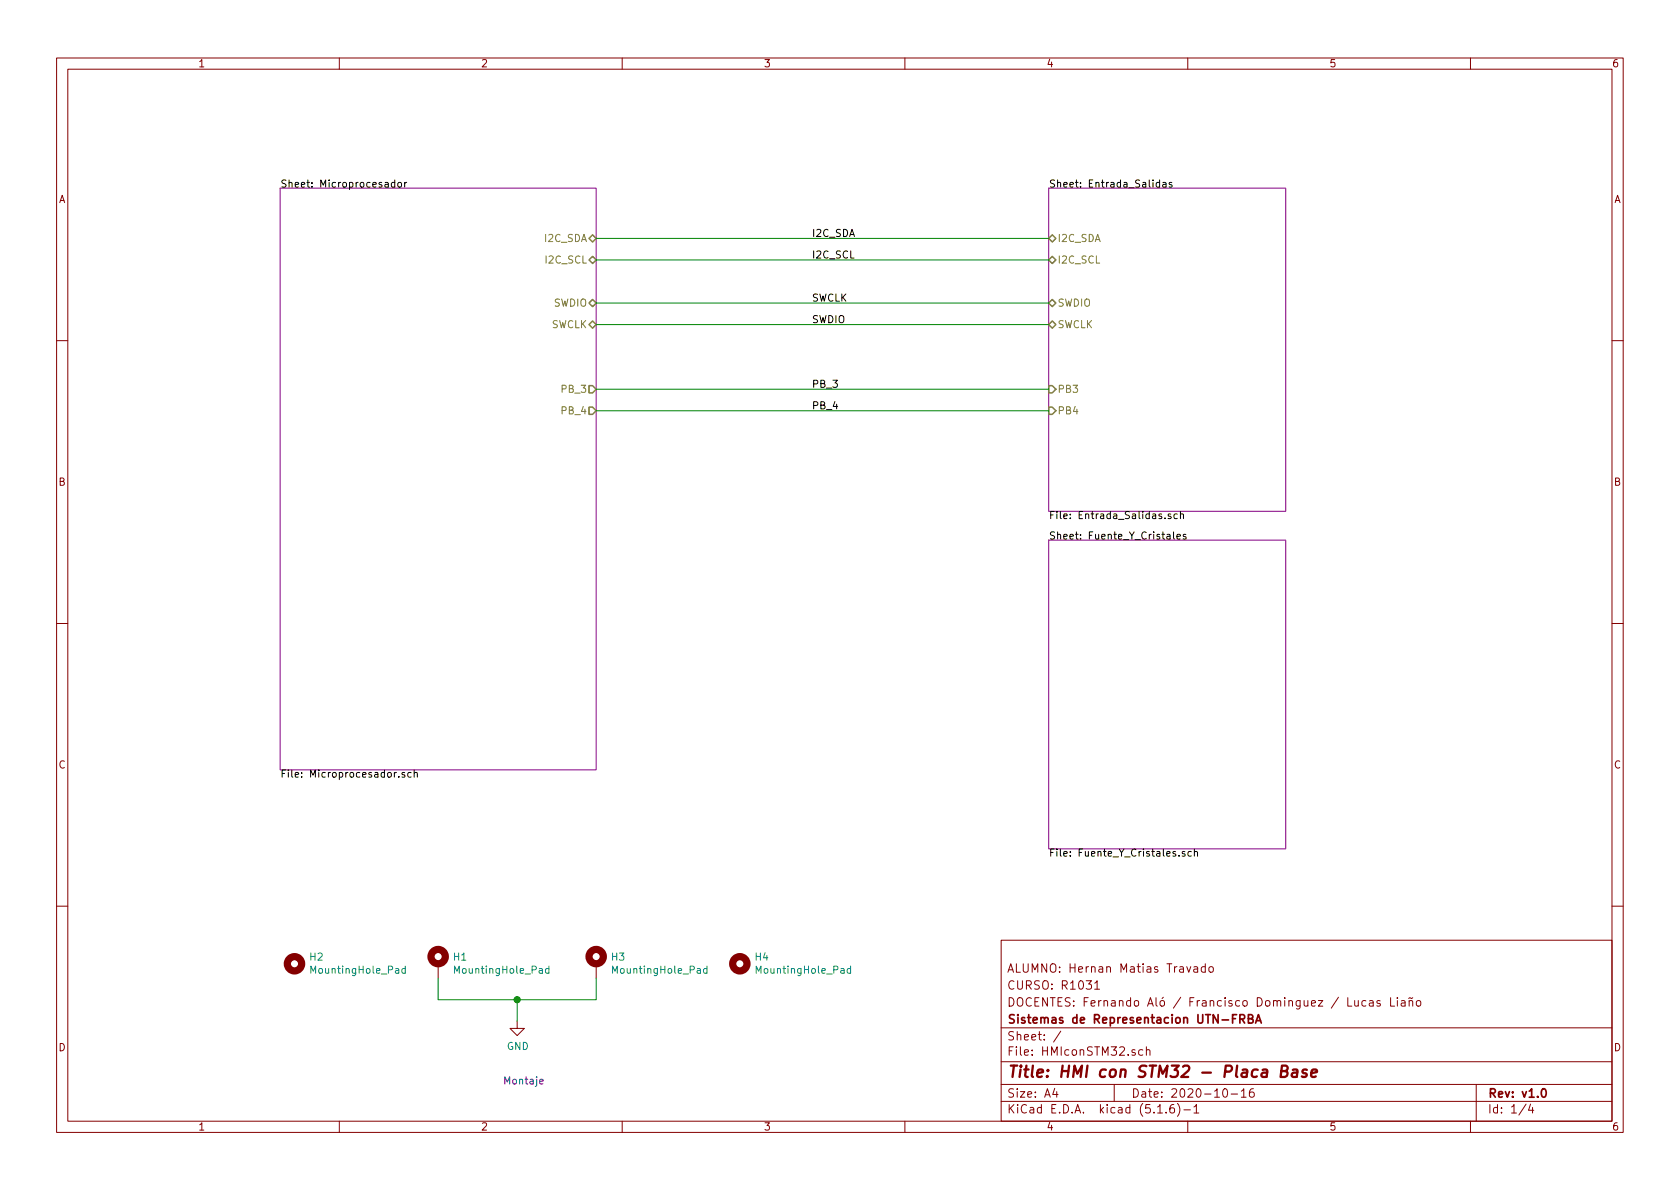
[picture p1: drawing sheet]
EESchema Schematic File Version 4
EELAYER 30 0
EELAYER END
$Descr A4 11693 8268
encoding utf-8
Sheet 1 4
Title "HMI con STM32 - Placa Base"
Date "2020-10-16"
Rev "v1.0"
Comp "Sistemas de Representacion UTN-FRBA"
Comment1 "DOCENTES: Fernando Aló / Francisco Dominguez / Lucas Liaño"
Comment2 "CURSO: R1031"
Comment3 "ALUMNO: Hernan Matias Travado"
Comment4 ""
$EndDescr
$Sheet
S 7300 3750 1650 2150
U 5F0D3A68
F0 "Fuente_Y_Cristales" 50
F1 "Fuente_Y_Cristales.sch" 50
$EndSheet
Text Label 5650 2700 0    50   ~ 0
PB_3
Text Label 5650 2850 0    50   ~ 0
PB_4
Text Label 5650 1650 0    50   ~ 0
I2C_SDA
Text Label 5650 1800 0    50   ~ 0
I2C_SCL
$Comp
L Mechanical:MountingHole_Pad H?
U 1 1
P 3050 6700
AR Path="/5F0D3A68/5F865510" Ref="H?"  Part="1" 
AR Path="/5F805E46/5F865510" Ref="H?"  Part="1" 
AR Path="/5F865510" Ref="H1"  Part="1" 
F 0 "H1" H 3150 6749 50  0000 L CNN
F 1 "MountingHole_Pad" H 3150 6658 50  0000 L CNN
F 2 "MountingHole:MountingHole_3.2mm_M3_Pad" H 3050 6700 50  0001 C CNN
F 3 "~" H 3050 6700 50  0001 C CNN
	1    3050 6700
	1    0    0    -1  
$EndComp
$Comp
L Mechanical:MountingHole H?
U 1 1
P 2050 6700
AR Path="/5F0D3A68/5F865516" Ref="H?"  Part="1" 
AR Path="/5F805E46/5F865516" Ref="H?"  Part="1" 
AR Path="/5F865516" Ref="H2"  Part="1" 
F 0 "H2" H 2150 6749 50  0000 L CNN
F 1 "MountingHole_Pad" H 2150 6658 50  0000 L CNN
F 2 "MountingHole:MountingHole_3.2mm_M3" H 2050 6700 50  0001 C CNN
F 3 "~" H 2050 6700 50  0001 C CNN
	1    2050 6700
	1    0    0    -1  
$EndComp
$Comp
L Mechanical:MountingHole_Pad H?
U 1 1
P 4150 6700
AR Path="/5F0D3A68/5F86551C" Ref="H?"  Part="1" 
AR Path="/5F805E46/5F86551C" Ref="H?"  Part="1" 
AR Path="/5F86551C" Ref="H3"  Part="1" 
F 0 "H3" H 4250 6749 50  0000 L CNN
F 1 "MountingHole_Pad" H 4250 6658 50  0000 L CNN
F 2 "MountingHole:MountingHole_3.2mm_M3_Pad" H 4150 6700 50  0001 C CNN
F 3 "~" H 4150 6700 50  0001 C CNN
	1    4150 6700
	1    0    0    -1  
$EndComp
$Comp
L Mechanical:MountingHole H?
U 1 1
P 5150 6700
AR Path="/5F0D3A68/5F865522" Ref="H?"  Part="1" 
AR Path="/5F805E46/5F865522" Ref="H?"  Part="1" 
AR Path="/5F865522" Ref="H4"  Part="1" 
F 0 "H4" H 5250 6749 50  0000 L CNN
F 1 "MountingHole_Pad" H 5250 6658 50  0000 L CNN
F 2 "MountingHole:MountingHole_3.2mm_M3" H 5150 6700 50  0001 C CNN
F 3 "~" H 5150 6700 50  0001 C CNN
	1    5150 6700
	1    0    0    -1  
$EndComp
Wire Wire Line
	4150 6800 4150 6950
Wire Wire Line
	3050 6800 3050 6950
Wire Wire Line
	3050 6950 3600 6950
Wire Wire Line
	3600 6950 3600 7100
Connection ~ 3600 6950
Wire Wire Line
	3600 6950 4150 6950
Text Notes 3500 7550 0    50   ~ 0
Montaje
$Comp
L power:GND #PWR?
U 1 1
P 3600 7100
AR Path="/5F0D3A68/5F865539" Ref="#PWR?"  Part="1" 
AR Path="/5F805E46/5F865539" Ref="#PWR?"  Part="1" 
AR Path="/5F865539" Ref="#PWR01"  Part="1" 
F 0 "#PWR01" H 3600 6850 50  0001 C CNN
F 1 "GND" H 3605 6927 50  0000 C CNN
F 2 "" H 3600 7100 50  0001 C CNN
F 3 "" H 3600 7100 50  0001 C CNN
	1    3600 7100
	1    0    0    -1  
$EndComp
Text Label 5650 2250 0    50   ~ 0
SWDIO
Text Label 5650 2100 0    50   ~ 0
SWCLK
Wire Wire Line
	4150 2850 7300 2850
Wire Wire Line
	4150 2700 7300 2700
Wire Wire Line
	4150 2100 7300 2100
Wire Wire Line
	4150 2250 7300 2250
Wire Wire Line
	4150 1800 7300 1800
Wire Wire Line
	4150 1650 7300 1650
$Sheet
S 1950 1300 2200 4050
U 5F805E46
F0 "Microprocesador" 50
F1 "Microprocesador.sch" 50
F2 "I2C_SDA" B R 4150 1650 50 
F3 "I2C_SCL" B R 4150 1800 50 
F4 "SWDIO" B R 4150 2100 50 
F5 "SWCLK" B R 4150 2250 50 
F6 "PB_3" O R 4150 2700 50 
F7 "PB_4" O R 4150 2850 50 
$EndSheet
$Sheet
S 7300 1300 1650 2250
U 5F09D028
F0 "Entrada_Salidas" 50
F1 "Entrada_Salidas.sch" 50
F2 "I2C_SDA" B L 7300 1650 50 
F3 "I2C_SCL" B L 7300 1800 50 
F4 "SWCLK" B L 7300 2250 50 
F5 "SWDIO" B L 7300 2100 50 
F6 "PB3" I L 7300 2700 50 
F7 "PB4" I L 7300 2850 50 
$EndSheet
$EndSCHEMATC
